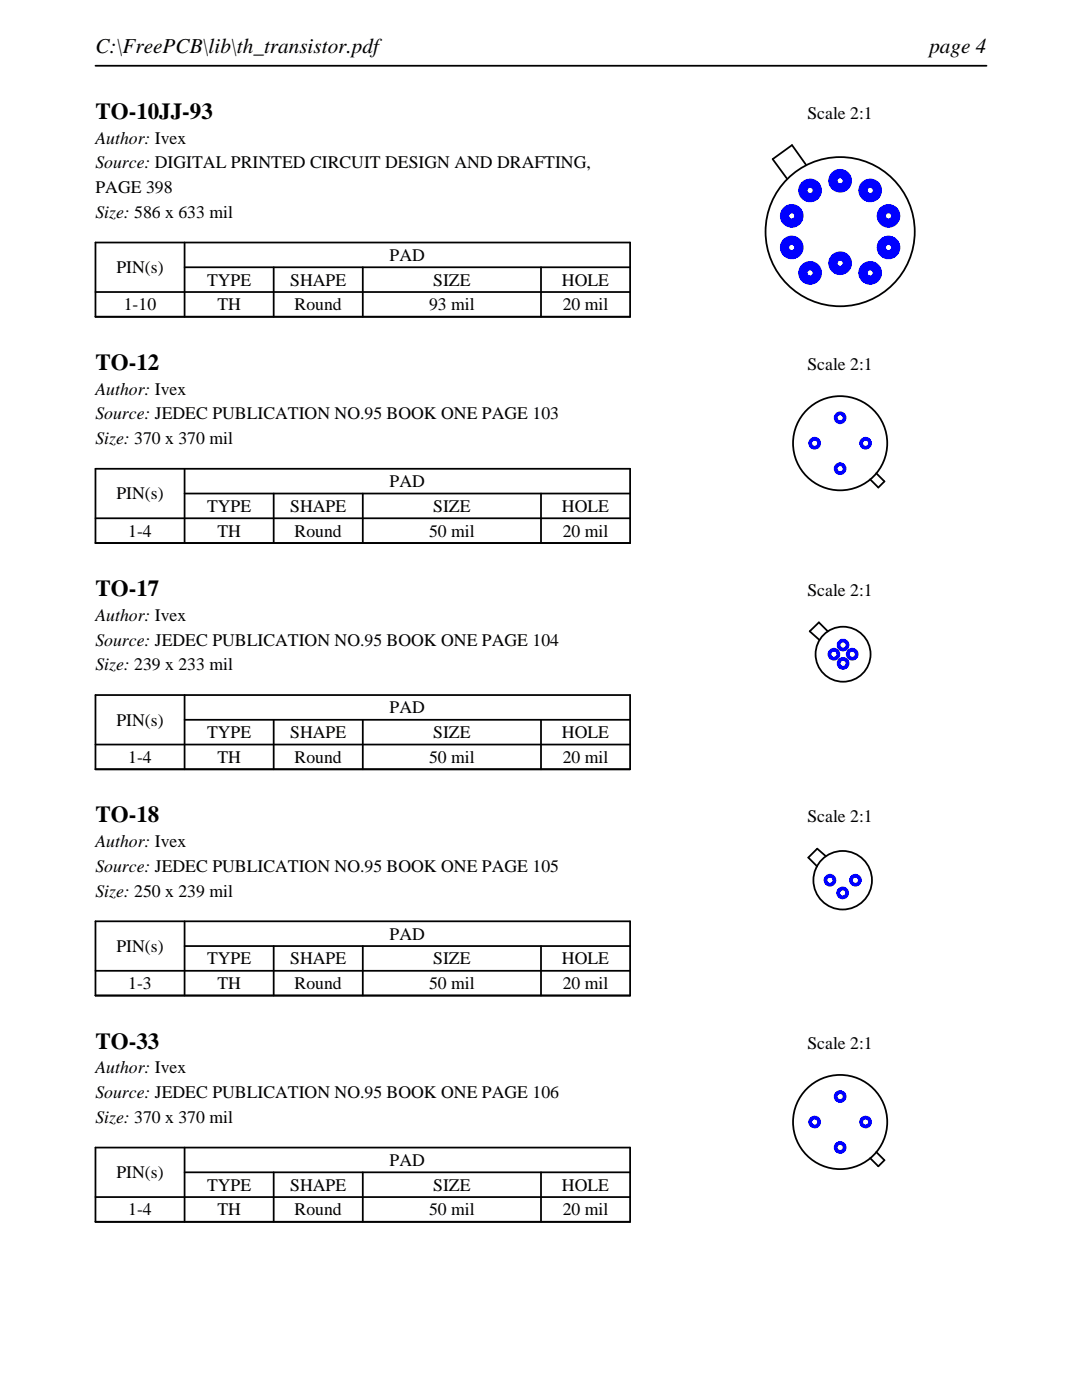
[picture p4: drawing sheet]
<svg xmlns="http://www.w3.org/2000/svg" width="216mm" height="279mm" viewBox="0 0 216 279" stroke-linecap="round" stroke-linejoin="round" font-family="sans-serif">
<path d="M19 13.1h177.8M19 48.4h106.7v14.8h-106.7zM19 58.3h106.7M36.8 53.3h88.9M36.8 48.4v14.8M54.6 53.3v9.9M72.4 53.3v9.9M107.9 53.3v9.9" fill="none" stroke="#000" stroke-width=".35"/>
<g fill="none" stroke="#000" stroke-width=".36">
<path d="M154.2 31.8l2.8 3.8zM154.2 31.8l3.8-2.8zM158 29l2.8 3.8z"/>
<circle cx="167.6" cy="46.2" r="14.9"/>
</g>
<g fill="#00f">
<path d="M155.6 43.1a2.4 2.4 0 0 0 4.8 0 2.4 2.4 0 0 0-4.8 0zM157.5 43.1a.51 .51 0 0 1 1 0 .51 .51 0 0 1-1 0z"/>
<path d="M155.6 49.4a2.4 2.4 0 0 0 4.8 0 2.4 2.4 0 0 0-4.8 0zM157.5 49.4a.51 .51 0 0 1 1 0 .51 .51 0 0 1-1 0z"/>
<path d="M159.3 54.5a2.36 2.36 0 0 0 4.7 0 2.36 2.36 0 0 0-4.7 0zM161.1 54.5a.55 .55 0 0 1 1.1 0 .55 .55 0 0 1-1.1 0z"/>
<path d="M165.3 52.5a2.36 2.36 0 0 0 4.7 0 2.36 2.36 0 0 0-4.7 0zM167.1 52.5a.51 .51 0 0 1 1 0 .51 .51 0 0 1-1 0z"/>
<path d="M171.3 54.5a2.36 2.36 0 0 0 4.7 0 2.36 2.36 0 0 0-4.7 0zM173.1 54.5a.51 .51 0 0 1 1 0 .51 .51 0 0 1-1 0z"/>
<path d="M174.9 49.4a2.4 2.4 0 0 0 4.8 0 2.4 2.4 0 0 0-4.8 0zM176.8 49.4a.51 .51 0 0 1 1 0 .51 .51 0 0 1-1 0z"/>
<path d="M174.9 43.1a2.4 2.4 0 0 0 4.8 0 2.4 2.4 0 0 0-4.8 0zM176.8 43.1a.51 .51 0 0 1 1 0 .51 .51 0 0 1-1 0z"/>
<path d="M171.3 38a2.36 2.36 0 0 0 4.7 0 2.36 2.36 0 0 0-4.7 0zM173.1 38a.51 .51 0 0 1 1 0 .51 .51 0 0 1-1 0z"/>
<path d="M165.3 36.1a2.36 2.36 0 0 0 4.7 0 2.36 2.36 0 0 0-4.7 0zM167.1 36.1a.51 .51 0 0 1 1 0 .51 .51 0 0 1-1 0z"/>
<path d="M159.3 38a2.36 2.36 0 0 0 4.7 0 2.36 2.36 0 0 0-4.7 0zM161.1 38a.55 .55 0 0 1 1.1 0 .55 .55 0 0 1-1.1 0z"/>
</g>
<path d="M19 93.6h106.7v14.8h-106.7zM36.8 98.5h88.9M36.8 93.6v14.8M54.6 98.5v9.9M72.4 98.5v9.9M107.9 98.5v9.9M19 103.4h106.7" fill="none" stroke="#000" stroke-width=".35"/>
<g fill="none" stroke="#000" stroke-width=".36">
<path d="M173.6 95.7l1.7 1.6zM174.9 94.5l1.6 1.6zM175.3 97.3l1.2-1.2z"/>
<circle cx="167.6" cy="88.5" r="9.4"/>
</g>
<g fill="#00f">
<path d="M171.4 88.5a1.3 1.3 0 0 0 2.6 0 1.3 1.3 0 0 0-2.6 0zM172.2 88.5a.51 .51 0 0 1 1 0 .51 .51 0 0 1-1 0z"/>
<path d="M166.4 83.4a1.27 1.27 0 0 0 2.5 0 1.27 1.27 0 0 0-2.5 0zM167.1 83.4a.51 .51 0 0 1 1 0 .51 .51 0 0 1-1 0z"/>
<path d="M161.3 88.5a1.27 1.27 0 0 0 2.5 0 1.27 1.27 0 0 0-2.5 0zM162.1 88.5a.51 .51 0 0 1 1 0 .51 .51 0 0 1-1 0z"/>
<path d="M166.4 93.5a1.27 1.27 0 0 0 2.5 0 1.27 1.27 0 0 0-2.5 0zM167.1 93.5a.51 .51 0 0 1 1 0 .51 .51 0 0 1-1 0z"/>
</g>
<path d="M19 138.7h106.7v14.8h-106.7zM36.8 138.7v14.8M19 148.6h106.7M36.8 143.7h88.9M54.6 143.7v9.8M72.4 143.7v9.8M107.9 143.7v9.8" fill="none" stroke="#000" stroke-width=".35"/>
<g fill="none" stroke="#000" stroke-width=".36">
<path d="M161.6 126l1.8 1.6zM161.6 126l1.8-1.8zM163.4 124.2l1.8 1.8z"/>
<circle cx="168.2" cy="130.6" r="5.5"/>
</g>
<g fill="#00f">
<path d="M165.1 130.6a1.3 1.3 0 0 0 2.6 0 1.3 1.3 0 0 0-2.6 0zM165.9 130.6a.51 .51 0 0 1 1 0 .51 .51 0 0 1-1 0z"/>
<path d="M167 132.4a1.27 1.27 0 0 0 2.5 0 1.27 1.27 0 0 0-2.5 0zM167.7 132.4a.51 .51 0 0 1 1 0 .51 .51 0 0 1-1 0z"/>
<path d="M168.8 130.6a1.27 1.27 0 0 0 2.5 0 1.27 1.27 0 0 0-2.5 0zM169.5 130.6a.55 .55 0 0 1 1.1 0 .55 .55 0 0 1-1.1 0z"/>
<path d="M167 128.7a1.27 1.27 0 0 0 2.5 0 1.27 1.27 0 0 0-2.5 0zM167.7 128.7a.51 .51 0 0 1 1 0 .51 .51 0 0 1-1 0z"/>
</g>
<path d="M19 183.9h106.7v14.8h-106.7zM19 193.7h106.7M36.8 188.8h88.9M36.8 183.9v14.8M54.6 188.8v9.9M72.4 188.8v9.9M107.9 188.8v9.9" fill="none" stroke="#000" stroke-width=".35"/>
<g fill="none" stroke="#000" stroke-width=".36">
<path d="M161.3 171.1l1.8 1.8zM163.1 169.4l-1.8 1.7zM163.1 169.4l1.6 1.4z"/>
<circle cx="168.1" cy="175.7" r="5.8"/>
</g>
<g fill="#00f">
<path d="M164.3 175.7a1.3 1.3 0 0 0 2.6 0 1.3 1.3 0 0 0-2.6 0zM165.1 175.7a.51 .51 0 0 1 1 0 .51 .51 0 0 1-1 0z"/>
<path d="M166.9 178.2a1.27 1.27 0 0 0 2.5 0 1.27 1.27 0 0 0-2.5 0zM167.6 178.2a.55 .55 0 0 1 1.1 0 .55 .55 0 0 1-1.1 0z"/>
<path d="M169.4 175.7a1.3 1.3 0 0 0 2.6 0 1.3 1.3 0 0 0-2.6 0zM170.2 175.7a.51 .51 0 0 1 1 0 .51 .51 0 0 1-1 0z"/>
</g>
<path d="M19 229h106.7v14.8h-106.7zM19 238.9h106.7M36.8 234h88.9M36.8 229v14.8M54.6 234v9.8M72.4 234v9.8M107.9 234v9.8" fill="none" stroke="#000" stroke-width=".35"/>
<g fill="none" stroke="#000" stroke-width=".36">
<path d="M173.6 231.1l1.7 1.7zM174.9 229.9l1.6 1.6zM175.3 232.8l1.2-1.3z"/>
<circle cx="167.6" cy="223.9" r="9.4"/>
</g>
<g fill="#00f">
<path d="M171.4 223.9a1.3 1.3 0 0 0 2.6 0 1.3 1.3 0 0 0-2.6 0zM172.2 223.9a.51 .51 0 0 1 1 0 .51 .51 0 0 1-1 0z"/>
<path d="M166.4 218.8a1.27 1.27 0 0 0 2.5 0 1.27 1.27 0 0 0-2.5 0zM167.1 218.8a.51 .51 0 0 1 1 0 .51 .51 0 0 1-1 0z"/>
<path d="M161.3 223.9a1.27 1.27 0 0 0 2.5 0 1.27 1.27 0 0 0-2.5 0zM162.1 223.9a.51 .51 0 0 1 1 0 .51 .51 0 0 1-1 0z"/>
<path d="M166.4 229a1.27 1.27 0 0 0 2.5 0 1.27 1.27 0 0 0-2.5 0zM167.1 229a.51 .51 0 0 1 1 0 .51 .51 0 0 1-1 0z"/>
</g>
<g font-size="4.6">
<text x="19" y="23.7">TO-10JJ-93</text>
<text x="19" y="73.8">TO-12</text>
<text x="19" y="119">TO-17</text>
<text x="19" y="164.1">TO-18</text>
<text x="19" y="209.3">TO-33</text>
</g>
<g font-size="4.2">
<text x="19" y="10.6">C:\FreePCB\lib\th_transistor.pdf</text>
<text x="185.4" y="10.6">page 4</text>
</g>
<g font-size="3.5">
<text x="161.1" y="23.7">Scale 2:1</text>
<text x="19" y="28.6">Author: Ivex</text>
<text x="19" y="33.6">Source: DIGITAL PRINTED CIRCUIT DESIGN AND DRAFTING,</text>
<text x="19" y="38.5">PAGE 398</text>
<text x="19" y="43.5">Size: 586 x 633 mil</text>
<text x="77.8" y="52.1">PAD</text>
<text x="23.2" y="54.5">PIN(s)</text>
<text x="41.3" y="57">TYPE</text>
<text x="57.9" y="57">SHAPE</text>
<text x="86.4" y="57">SIZE</text>
<text x="112.1" y="57">HOLE</text>
<text x="24.7" y="61.9">1-10</text>
<text x="43.4" y="61.9">TH</text>
<text x="58.8" y="61.9">Round</text>
<text x="85.6" y="61.9">93 mil</text>
<text x="112.3" y="61.9">20 mil</text>
<text x="161.1" y="73.8">Scale 2:1</text>
<text x="19" y="78.7">Author: Ivex</text>
<text x="19" y="83.7">Source: JEDEC PUBLICATION NO.95 BOOK ONE PAGE 103</text>
<text x="19" y="88.6">Size: 370 x 370 mil</text>
<text x="23.2" y="99.7">PIN(s)</text>
<text x="77.8" y="97.2">PAD</text>
<text x="25.6" y="107.1">1-4</text>
<text x="41.3" y="102.2">TYPE</text>
<text x="43.4" y="107.1">TH</text>
<text x="57.9" y="102.2">SHAPE</text>
<text x="58.8" y="107.1">Round</text>
<text x="85.6" y="107.1">50 mil</text>
<text x="86.4" y="102.2">SIZE</text>
<text x="112.1" y="102.2">HOLE</text>
<text x="112.3" y="107.1">20 mil</text>
<text x="161.1" y="119">Scale 2:1</text>
<text x="19" y="123.9">Author: Ivex</text>
<text x="19" y="128.8">Source: JEDEC PUBLICATION NO.95 BOOK ONE PAGE 104</text>
<text x="19" y="133.8">Size: 239 x 233 mil</text>
<text x="77.8" y="142.4">PAD</text>
<text x="23.2" y="144.8">PIN(s)</text>
<text x="41.3" y="147.3">TYPE</text>
<text x="57.9" y="147.3">SHAPE</text>
<text x="86.4" y="147.3">SIZE</text>
<text x="112.1" y="147.3">HOLE</text>
<text x="25.6" y="152.3">1-4</text>
<text x="43.4" y="152.3">TH</text>
<text x="58.8" y="152.3">Round</text>
<text x="85.6" y="152.3">50 mil</text>
<text x="112.3" y="152.3">20 mil</text>
<text x="161.1" y="164.1">Scale 2:1</text>
<text x="19" y="169.1">Author: Ivex</text>
<text x="19" y="174">Source: JEDEC PUBLICATION NO.95 BOOK ONE PAGE 105</text>
<text x="19" y="178.9">Size: 250 x 239 mil</text>
<text x="23.2" y="190">PIN(s)</text>
<text x="77.8" y="187.5">PAD</text>
<text x="25.6" y="197.4">1-3</text>
<text x="41.3" y="192.5">TYPE</text>
<text x="43.4" y="197.4">TH</text>
<text x="57.9" y="192.5">SHAPE</text>
<text x="58.8" y="197.4">Round</text>
<text x="85.6" y="197.4">50 mil</text>
<text x="86.4" y="192.5">SIZE</text>
<text x="112.1" y="192.5">HOLE</text>
<text x="112.3" y="197.4">20 mil</text>
<text x="161.1" y="209.3">Scale 2:1</text>
<text x="19" y="214.2">Author: Ivex</text>
<text x="19" y="219.1">Source: JEDEC PUBLICATION NO.95 BOOK ONE PAGE 106</text>
<text x="19" y="224.1">Size: 370 x 370 mil</text>
<text x="77.8" y="232.7">PAD</text>
<text x="23.2" y="235.1">PIN(s)</text>
<text x="41.3" y="237.6">TYPE</text>
<text x="57.9" y="237.6">SHAPE</text>
<text x="86.4" y="237.6">SIZE</text>
<text x="112.1" y="237.6">HOLE</text>
<text x="25.6" y="242.6">1-4</text>
<text x="43.4" y="242.6">TH</text>
<text x="58.8" y="242.6">Round</text>
<text x="85.6" y="242.6">50 mil</text>
<text x="112.3" y="242.6">20 mil</text>
</g>
</svg>
